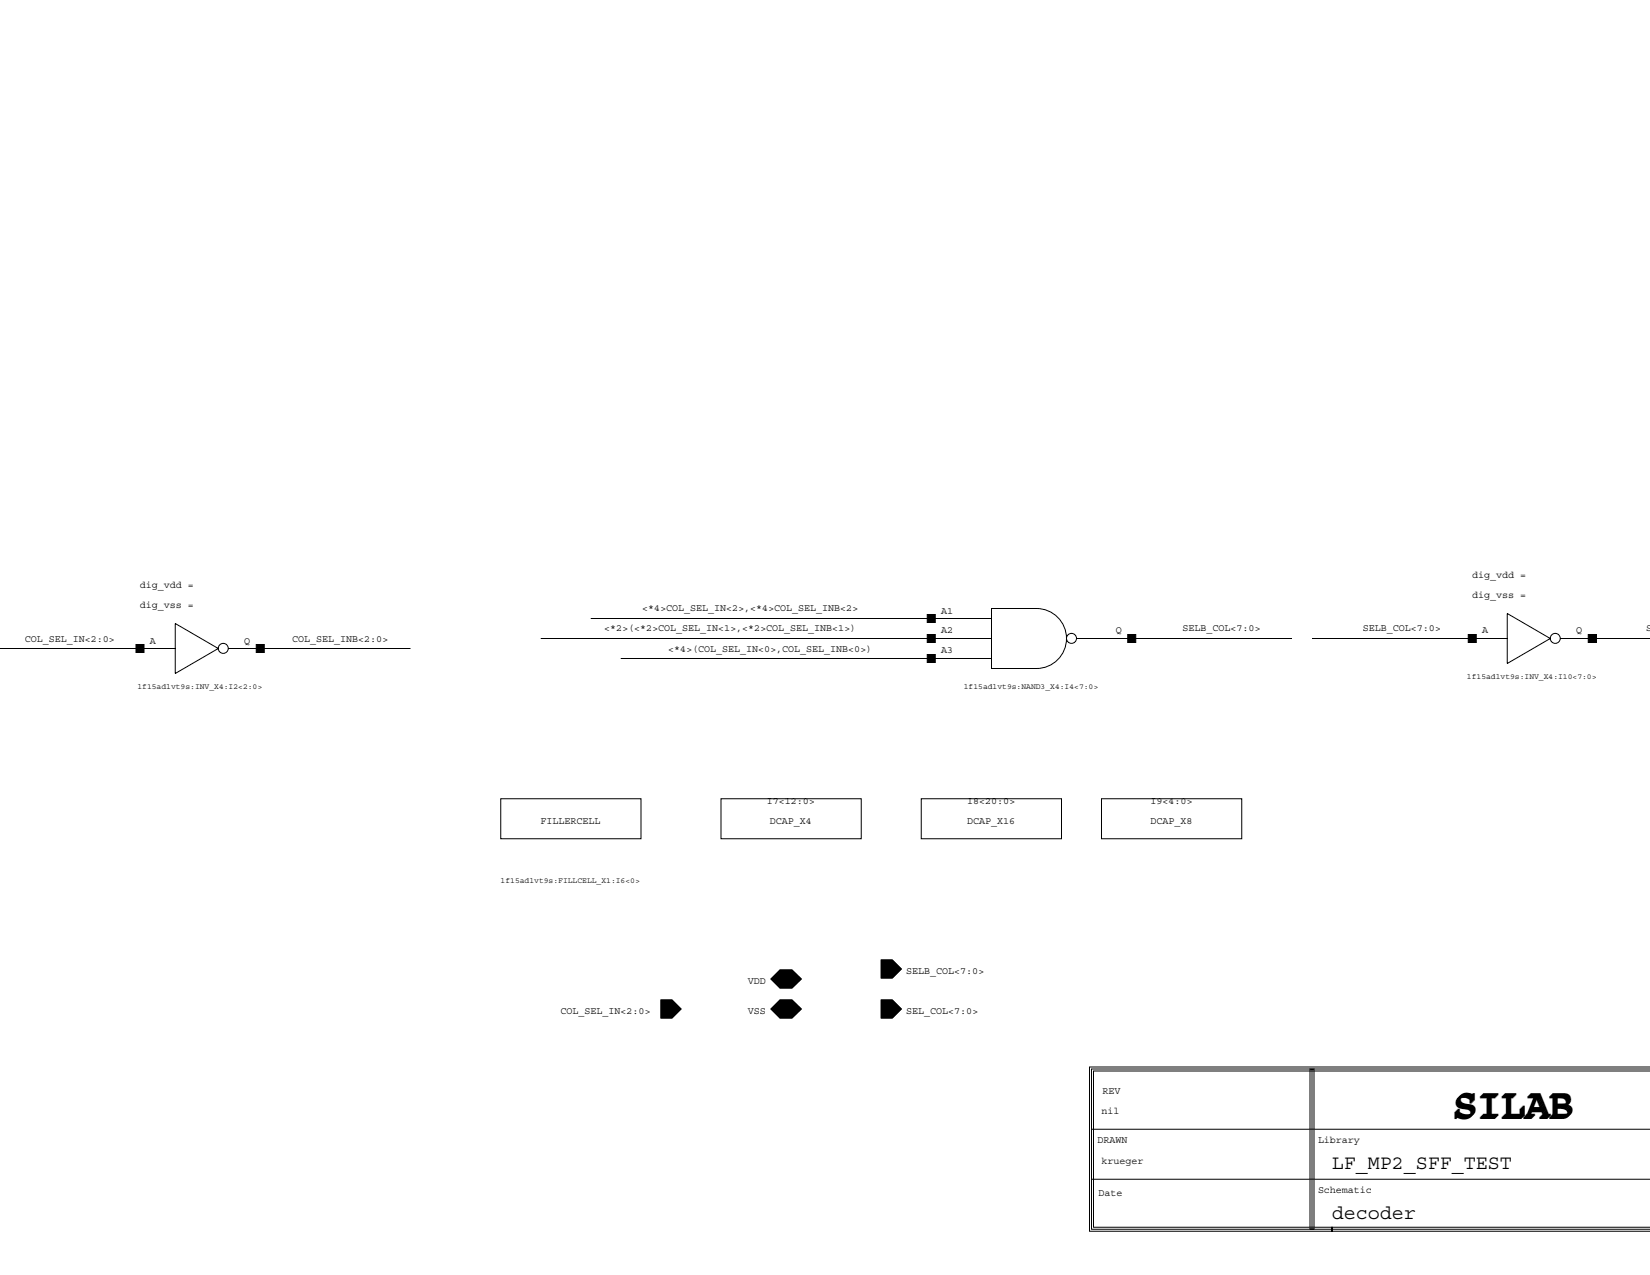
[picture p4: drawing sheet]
<svg xmlns="http://www.w3.org/2000/svg" width="279mm" height="216mm" viewBox="0 0 279 216" stroke-linecap="round" stroke-linejoin="round" font-family="sans-serif">
<g fill="none" stroke="#000" stroke-width=".17">
<path d="M0 109.8h29.7M29.7 105.6l7.3 4.2-7.3 4.2zM38.7 109.8h30.8M91.6 108.1h76.3M100 104.7h67.9M105.1 111.5h62.8M167.9 103h7.6a5.1 5.1 0 0 1 5.1 5.1 5.1 5.1 0 0 1-5.1 5.1h-7.6zM182.3 108.1h36.5M222.2 108.1h33M255.2 103.9l7.3 4.2-7.3 4.3zM264.2 108.1h15.2M84.8 135.3h23.7v6.7h-23.7z"/>
<path d="M122.1 135.3h23.7v6.7h-23.7zM156 135.3h23.7v6.7h-23.7zM186.5 135.3h23.8v6.7h-23.8zM111.9 169.3h1.9l1.5 1.6-1.5 1.5h-1.9zM130.6 170.9l1.5-1.6h2l1.6 1.6-1.6 1.5h-2zM130.6 165.8l1.5-1.5h2l1.6 1.5-1.6 1.5h-2zM149.2 169.3h1.9l1.5 1.6-1.5 1.5h-1.9zM149.2 162.6h1.9l1.5 1.5-1.5 1.5h-1.9zM184.8 199.7h94.6M184.8 191.2h94.6M221.8 181h.7v27.2h-.7zM222.2 181v27.2"/>
<path d="M279.4 180.7h-94.9v27.8h41.1v-.7h-40.4v-26.4h94.2M279.4 181h-94.6v27.2h94.6M279.4 207.8h-53.8v.7h53.8"/>
<circle cx="37.8" cy="109.8" r=".85"/>
<circle cx="181.4" cy="108.1" r=".85"/>
<circle cx="263.4" cy="108.1" r=".85"/>
</g>
<g fill="#000" stroke="#000" stroke-width=".17">
<path d="M23 109.1h1.4v1.4h-1.4zM43.4 109.1h1.3v1.4h-1.3zM157 107.4h1.4v1.4h-1.4zM157 104.1h1.4v1.3h-1.4zM157 110.8h1.4v1.4h-1.4zM191 107.4h1.3v1.4h-1.3zM248.6 107.4h1.4v1.4h-1.4zM268.9 107.4h1.4v1.4h-1.4zM111.9 169.3h1.9l1.5 1.6-1.5 1.5h-1.9zM130.6 170.9l1.5-1.6h2l1.6 1.6-1.6 1.5h-2zM130.6 165.8l1.5-1.5h2l1.6 1.5-1.6 1.5h-2zM149.2 169.3h1.9l1.5 1.6-1.5 1.5h-1.9z"/>
<path d="M149.2 162.6h1.9l1.5 1.5-1.5 1.5h-1.9z"/>
</g>
<g font-size="6.8">
<text x="245.8" y="189.5">SILAB</text>
<text x="246.4" y="189">SILAB</text>
</g>
<g font-size="3.4">
<text x="225.6" y="198">LF_MP2_SFF_TEST</text>
<text x="225.6" y="206.5">decoder</text>
</g>
<g font-size="1.7">
<text x="23.7" y="99.6">dig_vdd =</text>
<text x="249.3" y="101.3">dig_vss =</text>
<text x="249.3" y="97.9">dig_vdd =</text>
<text x="23.7" y="103">dig_vss =</text>
<text x="102.3" y="106.9">&lt;*2&gt;(&lt;*2&gt;COL_SEL_IN&lt;1&gt;,&lt;*2&gt;COL_SEL_INB&lt;1&gt;)</text>
<text x="108.8" y="103.5">&lt;*4&gt;COL_SEL_IN&lt;2&gt;,&lt;*4&gt;COL_SEL_INB&lt;2&gt;</text>
<text x="159.4" y="107.3">A2</text>
<text x="159.4" y="103.9">A1</text>
<text x="188.9" y="107.3">Q</text>
<text x="200.2" y="106.9">SELB_COL&lt;7:0&gt;</text>
<text x="230.8" y="106.9">SELB_COL&lt;7:0&gt;</text>
<text x="251" y="107.3">A</text>
<text x="266.9" y="107.3">Q</text>
<text x="278.8" y="106.9">S</text>
<text x="4.2" y="108.6">COL_SEL_IN&lt;2:0&gt;</text>
<text x="25.4" y="109">A</text>
<text x="41.4" y="109">Q</text>
<text x="49.5" y="108.6">COL_SEL_INB&lt;2:0&gt;</text>
<text x="113.2" y="110.3">&lt;*4&gt;(COL_SEL_IN&lt;0&gt;,COL_SEL_INB&lt;0&gt;)</text>
<text x="159.4" y="110.7">A3</text>
<text x="129.8" y="136.1">I7&lt;12:0&gt;</text>
<text x="163.8" y="136.1">I8&lt;20:0&gt;</text>
<text x="194.8" y="136.1">I9&lt;4:0&gt;</text>
<text x="91.5" y="139.5">FILLERCELL</text>
<text x="130.4" y="139.5">DCAP_X4</text>
<text x="163.8" y="139.5">DCAP_X16</text>
<text x="194.8" y="139.5">DCAP_X8</text>
<text x="126.6" y="166.6">VDD</text>
<text x="153.5" y="164.9">SELB_COL&lt;7:0&gt;</text>
<text x="94.9" y="171.7">COL_SEL_IN&lt;2:0&gt;</text>
<text x="126.6" y="171.7">VSS</text>
<text x="153.5" y="171.7">SEL_COL&lt;7:0&gt;</text>
<text x="186.7" y="185.3">REV</text>
<text x="186.5" y="188.7">nil</text>
<text x="185.8" y="193.6">DRAWN</text>
<text x="186.5" y="197.1">krueger</text>
<text x="223.2" y="193.6">Library</text>
<text x="186" y="202.6">Date</text>
<text x="223.2" y="202.1">Schematic</text>
</g>
<g font-size="1.4">
<text x="23.3" y="116.6">lf15adlvt9s:INV_X4:I2&lt;2:0&gt;</text>
<text x="163.2" y="116.6">lf15adlvt9s:NAND3_X4:I4&lt;7:0&gt;</text>
<text x="248.4" y="114.9">lf15adlvt9s:INV_X4:I10&lt;7:0&gt;</text>
<text x="84.8" y="149.5">lf15adlvt9s:FILLCELL_X1:I6&lt;0&gt;</text>
</g>
</svg>
